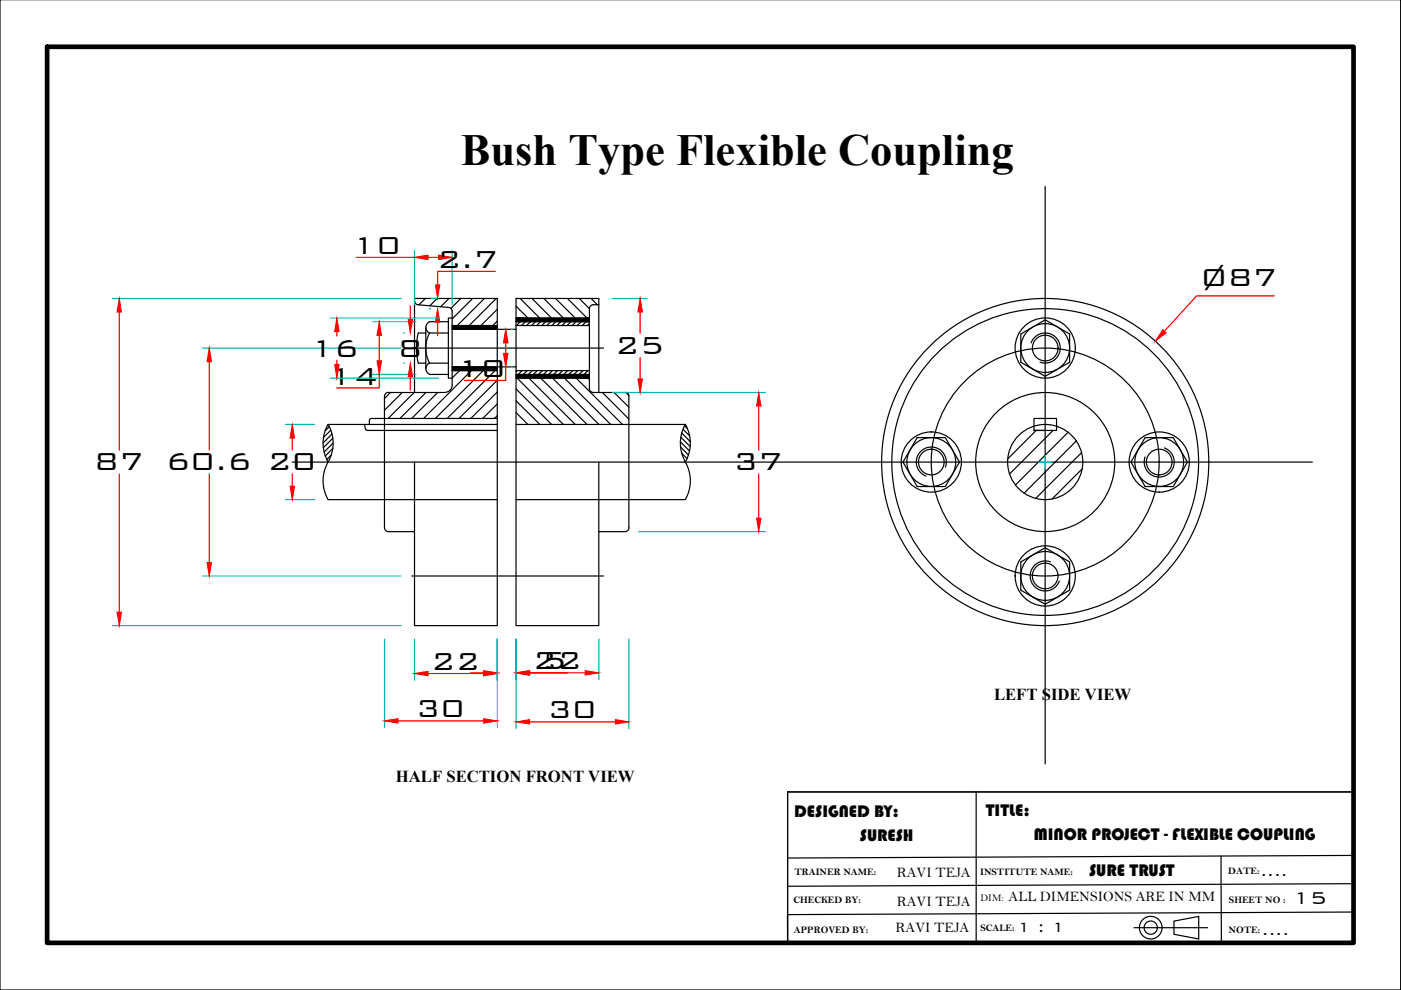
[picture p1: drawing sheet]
<svg xmlns="http://www.w3.org/2000/svg" width="297mm" height="210mm" viewBox="0 0 297 210" stroke-linecap="round" stroke-linejoin="round" font-family="sans-serif">
<!-- layer: 0 -->
<g fill="none" stroke="#000" stroke-width=".25">
<path d="M0 -.1v210h297v-210M10 9.9h277v158h-120v32h-157zM221.6 39.5v122.5M87.3 73.8h40.7M87.9 63.8a.8 .8 0 0 0 .7 .8l6.5 .6a.79 .79 0 0 1 .8 .8v15.6a1.63 1.63 0 0 1-1.6 1.6h-12a.79 .79 0 0 0-.8 .8v27.9M88.7 77h1.6M90.2 63.3l-1.4 1.3M90.3 70.6h-1.6a13 13 0 0 0 0 6.4M90.3 69.4v8.8M91.1 77h4M91.1 79.4h4M91.1 68.2h4"/>
<path d="M91.1 68.2a1.3 1.3 0 0 0-.8 1.2 1.3 1.3 0 0 0 .8 1.2M91.1 77a1.3 1.3 0 0 0-.8 1.2 1.3 1.3 0 0 0 .8 1.2M92.7 63.3l-1.6 1.5M95.1 70.6h-4a6.8 6.8 0 0 0 0 6.4M95.2 63.3l-1.8 1.7M95.9 67.4h-.8v12.8h.8M95.9 77.8h13.5M95.9 78.6h9.5M95.9 69.8h13.5M95.9 69h9.5M97.4 78.6l-1.5 1.6M97.7 63.3l-2.1 2.1"/>
<path d="M99.9 78.6l-10.1 10.1M100.2 63.3l-4.3 4.3M102.4 78.6l-10.1 10.1M102.7 63.3l-5.7 5.7M104.9 78.6l-10.1 10.1M105.2 63.3l-5.7 5.7M105.4 65.6l-3.4 3.4M105.4 68.1l-.9 .9M109.4 78.6h15.6M109.4 69h15.6M109.4 79.4h15.6M109.4 68.2h15.6"/>
<path d="M109.4 64.9l2.5 2.5M109.4 67.4h15.6M109.6 78.6l-.2 .2M110.3 63.3l4.1 4.1M110.3 68.2l-.8 .8M110.7 78.6l-.8 .8M111.4 68.2l-.8 .8M111.8 78.6l-.8 .8M112.5 68.2l-.8 .8M112.8 63.3l4.1 4.1M112.8 78.6l-.8 .8M113.5 68.2l-.8 .8"/>
<path d="M113.9 78.6l-.8 .8M114.6 68.2l-.8 .8M115 78.6l-.8 .8M115.3 63.3l4.1 4.1M115.7 68.2l-.8 .8M116 78.6l-.7 .8M116.8 68.2l-.8 .8M117.1 78.6l-.8 .8M117.8 63.3l4.1 4.1M117.8 68.2l-.8 .8M118.2 78.6l-.8 .8M118.9 68.2l-.8 .8"/>
<path d="M119.3 78.6l-.8 .8M120 68.2l-.8 .8M120.3 63.3l4.2 4.1M120.3 78.6l-.8 .8M121 68.2l-.8 .8M121.4 78.6l-.8 .8M122.1 68.2l-.8 .8M122.5 78.6l-.8 .8M122.8 63.3l2.2 2.1M123.2 68.2l-.8 .8M123.6 78.6l-.8 .8M124.3 68.2l-.8 .8"/>
<path d="M124.6 78.6l-.8 .8M125 68.6l-.5 .4M125 79.3l-.1 .1M125.3 63.3l1.4 1.3M125.8 64.6h1.2M125.8 64.6a.79 .79 0 0 0-.8 .8v17a.79 .79 0 0 0 .8 .8M216.4 70.8l5.2-3 5.2 3v6l-5.2 3-5.2-3zM218.6 72.7a3.2 3.2 0 0 1 4.1-1.9 3.2 3.2 0 0 1 1.9 4.1 3.2 3.2 0 0 1-4.1 1.9M62 98h216.3M69.6 90h35.8M69.6 90a8 8 0 0 0 0 7.9M69.6 98a8 8 0 0 0 0 7.9"/>
<path d="M69.6 90a8 8 0 0 1 0 7.9M69.8 90.5l-.9 .8M70.1 91.2l-1.5 1.6M70.2 96.5l-.9 .9M70.4 92l-1.9 1.9M70.5 92.9l-2 2M70.5 95.1l-1.5 1.6M70.6 94l-1.9 1.9M77.3 90l.2 .9M77.5 90.9l.4 .3M77.9 91.3h27.5M82.8 83.2l-1.3 1.3"/>
<path d="M85.3 83.2l-3.8 3.8M87.8 83.2l-5.5 5.5M87.9 83.2v-19.9h17.5v69.3h-17.5v-34.6M90.3 83.2l-5.5 5.5M92.8 83.2l-5.5 5.5M105.4 88.7h-26.7l-.3 .2-.1 1.1M105.4 80.6l-8.1 8.1M105.4 83.1l-5.6 5.6M105.4 85.6l-3.1 3.1M105.4 88.1l-.6 .6M109.4 90h35.9a8 8 0 0 1 0 7.9M109.4 90h.1"/>
<path d="M109.4 87.5l2.5 2.5M109.4 85l5 5M109.4 82.5l7.5 7.5M109.4 80.2h15.6M109.6 80.2l9.8 9.8M112.1 80.2l9.9 9.8M114.7 80.2l9.8 9.8M117.2 80.2l9.8 9.8M119.7 80.2l9.8 9.8M122.2 80.2l9.8 9.8M124.7 80.2l.3 .3M125.8 83.2h6.8a.79 .79 0 0 1 .7 .8"/>
<path d="M127 83.2v-19.9h-17.6v69.3h17.6v-34.6M127.7 83.2l5.6 5.7M130.2 83.2l3.1 3.1M132.8 83.2l.5 .6M133.3 84v27.9M144.2 93.7l2 1.9M144.3 94.8l1.7 1.7M144.3 92.7l2 2M144.5 96.1l1.2 1.1M144.5 91.8l1.8 1.8M144.8 91l1.4 1.4M145.1 90.3l.6 .5"/>
<path d="M145.2 97.9l.1 .1M145.3 98a8 8 0 0 1 0 7.9M145.3 90a8 8 0 0 0 0 7.9M194.5 92.8h5.9l3 5.2-3 5.2h-5.9l-3-5.2zM200.4 99.1a3.2 3.2 0 0 0-1.9-4.1 3.2 3.2 0 0 0-4 1.9 3.2 3.2 0 0 0 1.9 4.1M219.2 91.3v-2.6h4.8v2.6h-4.8h2.4M219.7 91.3l-6 6M223.3 91.3l-9.3 9.2M224.1 90.4l-.1 .1M226.5 91.6l-11.2 11.2M228.2 93.5l-11.1 11.1M229.3 96l-9.7 9.7"/>
<path d="M229.4 99.4l-6.3 6.4M242.8 92.8h6l3 5.2-3 5.2h-6l-3-5.2zM246.9 95a3.2 3.2 0 0 1 1.9 4.1 3.2 3.2 0 0 1-4.1 1.9 3.2 3.2 0 0 1-1.9-4.1M69.6 105.9h35.8M81.5 111.9a.79 .79 0 0 0 .8 .8M82.3 112.7h5.6M109.4 105.9h35.9M127 112.7h5.5M133.3 111.9a.79 .79 0 0 1-.7 .8M216.4 119.1l5.2-3 5.2 3v6l-5.2 3-5.2-3zM222.7 119.1a3.2 3.2 0 0 0-4.1 1.9 3.2 3.2 0 0 0 1.9 4.1 3.2 3.2 0 0 0 4.1-1.9M87.3 122.1h40.7"/>
<path d="M167 167.9h120v32h-120zM207 167.9v32M248.9 195.3l5.2-1v4.8l-5.2-1zM258.9 181.5l.1 18.4M287 193.4l-120 .5v6M287 187.4l-120 .5M287 181.4l-120 .5"/>
<circle cx="221.6" cy="73.8" r="6.4"/>
<circle cx="221.6" cy="73.8" r="5.2"/>
<circle cx="221.6" cy="73.8" r="2.72"/>
<circle cx="197.5" cy="98" r="6.4"/>
<circle cx="197.5" cy="98" r="2.72"/>
<circle cx="197.5" cy="98" r="5.2"/>
<circle cx="221.6" cy="98" r="34.7"/>
<circle cx="221.6" cy="98" r="32.5"/>
<circle cx="221.6" cy="98" r="24.2"/>
<circle cx="221.6" cy="98" r="14.7"/>
<circle cx="221.6" cy="98" r="8"/>
<circle cx="245.8" cy="98" r="5.2"/>
<circle cx="245.8" cy="98" r="2.72"/>
<circle cx="245.8" cy="98" r="6.4"/>
<circle cx="221.6" cy="122.1" r="2.72"/>
<circle cx="221.6" cy="122.1" r="5.2"/>
<circle cx="221.6" cy="122.1" r="6.4"/>
<circle cx="244" cy="196.7" r="2.4"/>
<circle cx="244" cy="196.7" r="1.41"/>
</g>
<g fill="#000" stroke="#000" stroke-width=".21">
<path d="M95.9 69l9.5 .8v-.8zM95.9 69l9.5 .8h-9.5z"/>
<path d="M95.9 77.8l9.5 .8v-.8zM95.9 77.8l9.5 .8h-9.5z"/>
<path d="M109.4 67.4l15.6 .8v-.8zM109.4 67.4l15.6 .8h-15.6z"/>
<path d="M109.4 79.4l15.6 .8v-.8zM109.4 79.4l15.6 .8h-15.6z"/>
</g>
<g fill="none" stroke="#00b8b8" stroke-width=".25">
<path d="M87.9 53.1v11.5M95.9 53.1v11.5M23.9 63.3h61.1M42.9 73.8h42.1M70 67.4h23M79 68.2h9.2M79 79.4h9.2M85.6 70.6h.2M85.6 77h.2M91 65.4h.4M91.4 63.3h1.4M108.3 69.8h.4"/>
<path d="M108.3 77.8h.4M129.8 63.3h7.4M60.5 90h6.2M70 80.2h23M129.8 83.2h32.5M220.2 98h2.8M221.6 96.5v2.9M60.5 105.9h6.2M135.4 112.7h26.9M23.9 132.6h61.1M42.9 122.1h42.1M81.5 135.5v18.8"/>
<path d="M87.9 135.5v8.7M105.4 135.5v18.8M109.4 135.5v19M127 135.5v8.6M133.3 135.5v19"/>
</g>
<g fill="none" stroke="#f00" stroke-width=".25">
<path d="M75.5 54.6h12.4M90.8 54.6h2.2M105 57.5h-12.2v2.9M25.3 66.2v29.2M44.4 76.7v18.7M71.4 70.3v.9M71.4 76.4v.9M80.4 79.4v2.8h-9M80.4 71.1v5.4M87 64.9v2.8M87 79.9v2.8M92.8 68.3v2.9"/>
<path d="M107.2 77.8v2.9h-8.7M107.2 72.7v2.2M135.7 66.2v4.5M135.7 75.8v4.5M270.2 62.7h-16.5l-6.8 7.5M62 92.9v2.6M160.9 86.1v9.3M25.3 100.5v29.3M44.4 100.5v18.8M62 100.5v2.6M160.9 100.5v9.3M84.4 152.8h18.2"/>
<path d="M90.8 142.8h11.8M99.7 142.7h2.9M112.3 142.7h11.8M112.3 153h18.2"/>
</g>
<g fill="#f00" stroke="#f00" stroke-width=".21">
<path d="M160.4 109.8h1l-.5 2.9z"/>
<path d="M160.9 83.2l.5 2.9h-1z"/>
<path d="M61.5 103.1h.9l-.4 2.8z"/>
<path d="M62 90l.4 2.9h-.9z"/>
<path d="M43.9 119.3h1l-.5 2.8z"/>
<path d="M44.4 73.8l.5 2.9h-1z"/>
<path d="M25.3 63.3l.5 2.9h-1z"/>
<path d="M24.8 129.8h1l-.5 2.8z"/>
<path d="M93 54.1l2.9 .5-2.9 .4z"/>
<path d="M87.9 54.6l2.9-.5v.9z"/>
<path d="M87.9 142.8l2.9-.5v1z"/>
<path d="M102.6 142.3l2.8 .5-2.8 .5z"/>
<path d="M102.6 142.2l2.8 .5-2.8 .4z"/>
<path d="M109.4 142.7l2.9-.5v.9z"/>
<path d="M124.1 142.2l2.9 .5-2.9 .4z"/>
<path d="M102.6 152.4l2.8 .4-2.8 .5z"/>
<path d="M81.5 152.8l2.9-.4v.9z"/>
<path d="M109.4 153l2.9-.4v.9z"/>
<path d="M130.5 152.6l2.8 .4-2.8 .5z"/>
<path d="M135.7 63.3l.5 2.9h-.9z"/>
<path d="M135.3 80.3h.9l-.5 2.9z"/>
<path d="M92.8 65.4l.5 2.9h-1z"/>
<path d="M92.3 60.4h1l-.5 2.9z"/>
<path d="M80.4 68.2l.5 2.9h-1z"/>
<path d="M79.9 76.5h1l-.5 2.9z"/>
<path d="M71.4 67.4l.5 2.9h-.9z"/>
<path d="M71 77.3h.9l-.5 2.9z"/>
<path d="M107.2 69.8l.5 2.9h-1z"/>
<path d="M106.7 74.9h1l-.5 2.9z"/>
<path d="M86.5 67.7h1l-.5 2.9z"/>
<path d="M87 77l.5 2.9h-1z"/>
<path d="M246.5 69.9l.7 .6-2.2 1.8z"/>
</g>
<path d="M10 9.9h277v190h-277z" fill="none" stroke="#000" stroke-width=".99"/>
<!-- layer: HEADINGS -->
<path d="M240.4 196.7h15.6" fill="none" stroke="#000" stroke-width=".25"/>
<text font-size="9.4" x="97.7" y="35">Bush Type Flexible Coupling</text>
<g font-size="7">
<text x="74.6" y="53.8">10</text>
<text x="92.6" y="56.8">2.7</text>
<text x="254.4" y="60.7">Ø87</text>
<text x="65.7" y="75.6">16</text>
<text x="84.4" y="75.6">8</text>
<text x="130.4" y="75">25</text>
<text x="69.7" y="81.5">14</text>
<text x="96.8" y="79.9">10</text>
<text x="20" y="99.7">87</text>
<text x="35.2" y="99.8">60.6</text>
<text x="56.7" y="99.8">20</text>
<text x="155.5" y="99.7">37</text>
<text x="91.4" y="142.1">22</text>
<text x="112.9" y="141.9">22</text>
<text x="114.9" y="141.9">5</text>
<text x="88.2" y="152.1">30</text>
<text x="116.1" y="152.3">30</text>
</g>
<text font-size="4.8" x="274.1" y="191.7">15</text>
<g font-size="3.9">
<text x="267.2" y="185.8">....</text>
<text x="215.7" y="197.7">1 : 1</text>
<text x="267.6" y="198.3">....</text>
</g>
<g font-size="3.7">
<text x="168.4" y="173.3">DESIGNED BY:</text>
<text x="209" y="173.1">TITLE:</text>
<text x="182.3" y="178.4">SURESH</text>
<text x="219.2" y="178">MINOR PROJECT - FLEXIBLE COUPLING</text>
<text x="230.9" y="185.8">SURE TRUST</text>
</g>
<g font-size="3.5">
<text x="210.8" y="148.4">LEFT SIDE VIEW</text>
<text x="83.9" y="165.7">HALF SECTION FRONT VIEW</text>
</g>
<g font-size="3.1">
<text x="190.2" y="185.9">RAVI TEJA</text>
<text x="213.8" y="191">ALL DIMENSIONS ARE IN MM</text>
<text x="189.9" y="197.7">RAVI TEJA</text>
<text x="190.2" y="192.1">RAVI TEJA</text>
</g>
<g font-size="2.1">
<text x="168.4" y="185.5">TRAINER NAME:</text>
<text x="207.8" y="185.6">INSTITUTE NAME:</text>
<text x="260.4" y="185.4">DATE:</text>
<text x="168.2" y="191.5">CHECKED BY:</text>
<text x="207.9" y="191">DIM:</text>
<text x="260.6" y="191.4">SHEET NO :</text>
<text x="168.3" y="197.8">APPROVED BY:</text>
<text x="207.9" y="197.5">SCALE:</text>
<text x="260.5" y="197.8">NOTE:</text>
</g>
</svg>
